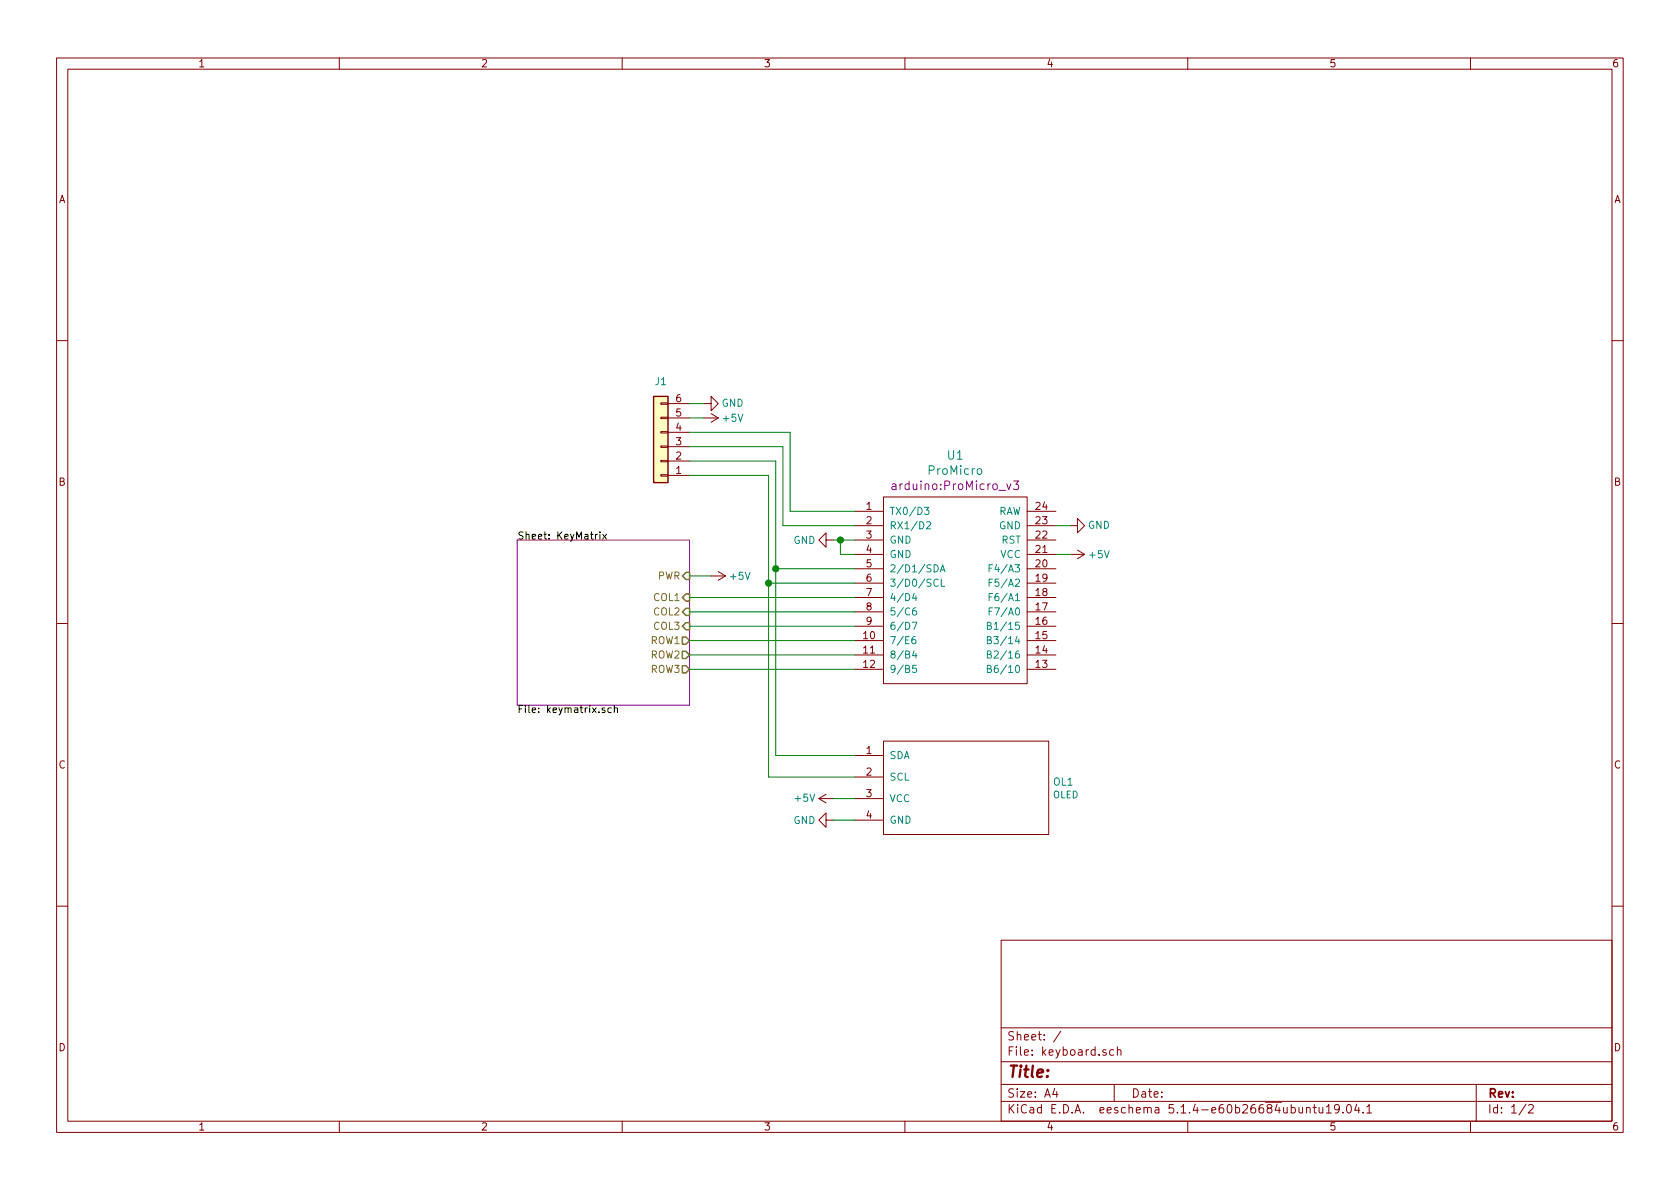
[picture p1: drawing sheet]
EESchema Schematic File Version 4
EELAYER 30 0
EELAYER END
$Descr A4 11693 8268
encoding utf-8
Sheet 1 2
Title ""
Date ""
Rev ""
Comp ""
Comment1 ""
Comment2 ""
Comment3 ""
Comment4 ""
$EndDescr
$Sheet
S 3600 3750 1200 1150
U 5FB1A6F6
F0 "KeyMatrix" 50
F1 "keymatrix.sch" 50
F2 "COL1" I R 4800 4150 50 
F3 "COL2" I R 4800 4250 50 
F4 "COL3" I R 4800 4350 50 
F5 "ROW1" O R 4800 4450 50 
F6 "ROW2" O R 4800 4550 50 
F7 "ROW3" O R 4800 4650 50 
F8 "PWR" I R 4800 4000 50 
$EndSheet
$Comp
L kbd:ProMicro U1
U 1 1
P 6650 4100
F 0 "U1" H 6650 5043 60  0000 C CNN
F 1 "ProMicro" H 6650 4937 60  0000 C CNN
F 2 "arduino:ProMicro_v3" H 6650 4831 60  0000 C CNN
F 3 "" H 6750 3050 60  0000 C CNN
	1    6650 4100
	1    0    0    -1  
$EndComp
$Comp
L power:+5V #PWR06
U 1 1
P 7450 3850
F 0 "#PWR06" H 7450 3700 50  0001 C CNN
F 1 "+5V" V 7450 4050 50  0000 C CNN
F 2 "" H 7450 3850 50  0001 C CNN
F 3 "" H 7450 3850 50  0001 C CNN
	1    7450 3850
	0    1    1    0   
$EndComp
$Comp
L power:GND #PWR05
U 1 1
P 7450 3650
F 0 "#PWR05" H 7450 3400 50  0001 C CNN
F 1 "GND" V 7450 3450 50  0000 C CNN
F 2 "" H 7450 3650 50  0001 C CNN
F 3 "" H 7450 3650 50  0001 C CNN
	1    7450 3650
	0    -1   -1   0   
$EndComp
$Comp
L power:+5V #PWR01
U 1 1
P 4950 4000
F 0 "#PWR01" H 4950 3850 50  0001 C CNN
F 1 "+5V" V 4950 4200 50  0000 C CNN
F 2 "" H 4950 4000 50  0001 C CNN
F 3 "" H 4950 4000 50  0001 C CNN
	1    4950 4000
	0    1    1    0   
$EndComp
Wire Wire Line
	5950 4250 4800 4250
Wire Wire Line
	4800 4350 5950 4350
Wire Wire Line
	5950 4450 4800 4450
Wire Wire Line
	4800 4550 5950 4550
Wire Wire Line
	5950 4650 4800 4650
$Comp
L power:GND #PWR02
U 1 1
P 5800 3750
F 0 "#PWR02" H 5800 3500 50  0001 C CNN
F 1 "GND" V 5800 3550 50  0000 C CNN
F 2 "" H 5800 3750 50  0001 C CNN
F 3 "" H 5800 3750 50  0001 C CNN
	1    5800 3750
	0    1    1    0   
$EndComp
Wire Wire Line
	5950 3950 5400 3950
Wire Wire Line
	5350 4050 5950 4050
$Comp
L kbd:OLED OL1
U 1 1
P 6700 5500
F 0 "OL1" H 7328 5569 51  0000 L CNN
F 1 "OLED" H 7328 5479 47  0000 L CNN
F 2 "kbd:OLED_v2" H 6700 5600 60  0001 C CNN
F 3 "" H 6700 5600 60  0001 C CNN
	1    6700 5500
	1    0    0    -1  
$EndComp
Wire Wire Line
	5950 5250 5400 5250
Wire Wire Line
	5400 5250 5400 3950
Wire Wire Line
	5350 4050 5350 5400
Wire Wire Line
	5350 5400 5950 5400
Wire Wire Line
	7350 3650 7450 3650
Wire Wire Line
	7350 3850 7450 3850
$Comp
L power:+5V #PWR03
U 1 1
P 5800 5550
F 0 "#PWR03" H 5800 5400 50  0001 C CNN
F 1 "+5V" V 5800 5750 50  0000 C CNN
F 2 "" H 5800 5550 50  0001 C CNN
F 3 "" H 5800 5550 50  0001 C CNN
	1    5800 5550
	0    -1   -1   0   
$EndComp
$Comp
L power:GND #PWR04
U 1 1
P 5800 5700
F 0 "#PWR04" H 5800 5450 50  0001 C CNN
F 1 "GND" V 5800 5500 50  0000 C CNN
F 2 "" H 5800 5700 50  0001 C CNN
F 3 "" H 5800 5700 50  0001 C CNN
	1    5800 5700
	0    1    1    0   
$EndComp
Wire Wire Line
	5950 5550 5800 5550
Wire Wire Line
	5800 5700 5950 5700
Wire Wire Line
	5800 3750 5850 3750
Wire Wire Line
	5950 3850 5850 3850
Wire Wire Line
	5850 3850 5850 3750
Connection ~ 5850 3750
Wire Wire Line
	5850 3750 5950 3750
Wire Wire Line
	4950 4000 4800 4000
$Comp
L Connector_Generic:Conn_01x06 J1
U 1 1
P 4600 3100
F 0 "J1" H 4600 2650 50  0000 C CNN
F 1 "Conn_01x06" V 4473 2712 50  0001 R CNN
F 2 "Connector_PinSocket_2.54mm:PinSocket_1x06_P2.54mm_Vertical" H 4600 3100 50  0001 C CNN
F 3 "~" H 4600 3100 50  0001 C CNN
	1    4600 3100
	-1   0    0    1   
$EndComp
Wire Wire Line
	5350 4050 5350 3300
Wire Wire Line
	5350 3300 4800 3300
Connection ~ 5350 4050
Wire Wire Line
	5400 3950 5400 3200
Wire Wire Line
	5400 3200 4800 3200
Connection ~ 5400 3950
Wire Wire Line
	5450 3650 5450 3100
Wire Wire Line
	5450 3100 4800 3100
Wire Wire Line
	5450 3650 5950 3650
Wire Wire Line
	5500 3550 5500 3000
Wire Wire Line
	5500 3000 4800 3000
Wire Wire Line
	5500 3550 5950 3550
$Comp
L power:+5V #PWR0101
U 1 1
P 4900 2900
F 0 "#PWR0101" H 4900 2750 50  0001 C CNN
F 1 "+5V" V 4900 3100 50  0000 C CNN
F 2 "" H 4900 2900 50  0001 C CNN
F 3 "" H 4900 2900 50  0001 C CNN
	1    4900 2900
	0    1    1    0   
$EndComp
Wire Wire Line
	4800 2900 4900 2900
Wire Wire Line
	4800 2800 4900 2800
$Comp
L power:GND #PWR0102
U 1 1
P 4900 2800
F 0 "#PWR0102" H 4900 2550 50  0001 C CNN
F 1 "GND" V 4900 2600 50  0000 C CNN
F 2 "" H 4900 2800 50  0001 C CNN
F 3 "" H 4900 2800 50  0001 C CNN
	1    4900 2800
	0    -1   -1   0   
$EndComp
Wire Wire Line
	4800 4150 5950 4150
$EndSCHEMATC
